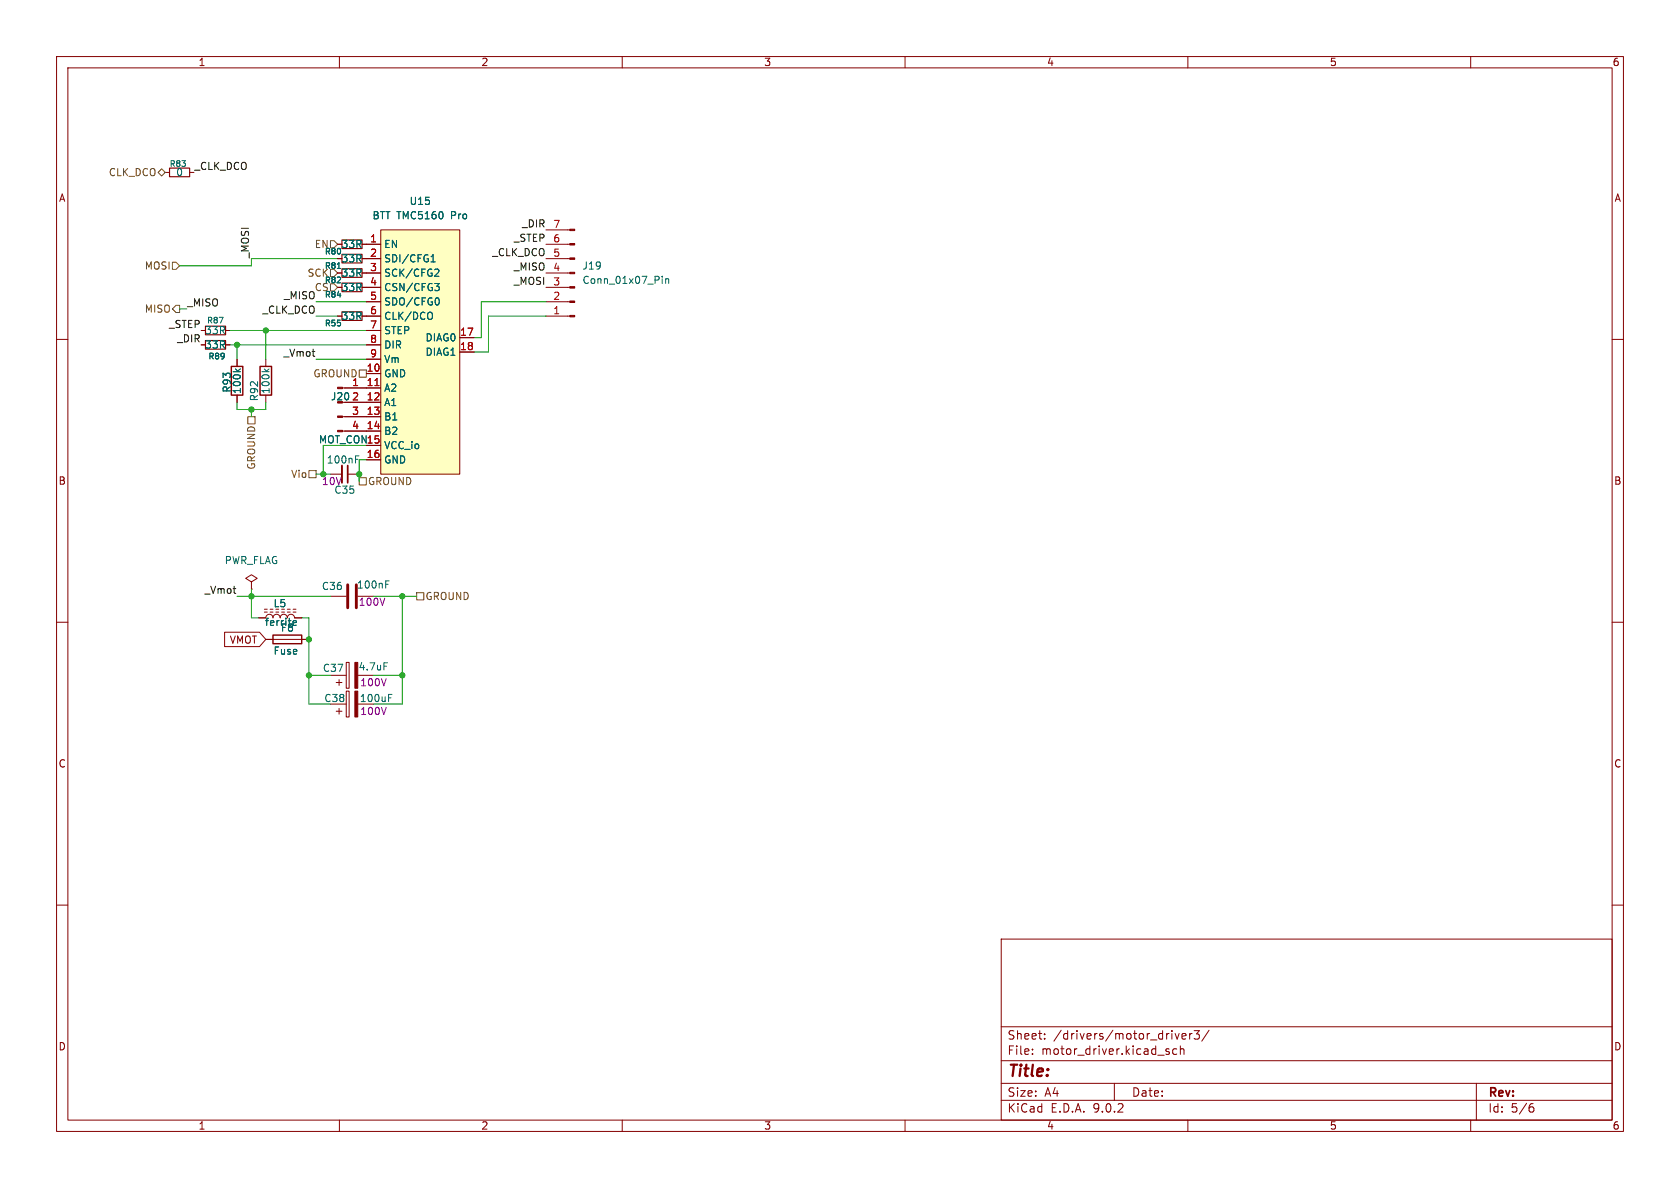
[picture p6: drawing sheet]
<svg xmlns="http://www.w3.org/2000/svg" width="297mm" height="210mm" viewBox="0 0 297 210" stroke-linecap="round" stroke-linejoin="round" font-family="sans-serif">
<g fill="none" stroke="#840000" stroke-width=".18">
<path d="M10 10h277v190h-277zM12 12h273v186h-273zM60 10v2M110 10v2M160 10v2M210 10v2M260 10v2M29.2 30.5h.8M33.5 30.5h.8M10 60h2M285 60h2M10 110h2"/>
<path d="M285 110h2M10 160h2M177 166h108v32h-108zM285 160h2M60 198v2M110 198v2M160 198v2M177 194.5h108M177 191.5h108M177 187.5h108M177 181.5h108M182.5 186.3v.1"/>
<path d="M182.5 185.5v.1M184.7 183.6v.1M184.7 182.8v.1M197 191.5v3M206.2 185.8l.5 .2v.1v.2l-.5 .1M206.2 185.5h.5M207.7 182.7l.4 1 .4-1M208 185.5l-.4-.1-.3 .3v.4l.2 .2h.5M208.7 185.5l.2-.1 .3 .1 .1 .9M208.7 184.9v1.5M209 183.2l.7-.1-.1-.3-.4-.1-.2 .2v.7h.6M210 198v2"/>
<path d="M210.3 182.7v1M210.7 182.7l-.2 .1-.2 .2M211.1 182.2h.9l-.5 .6 .5 .1v.7l-.3 .1h-.4l-.2-.1M213.7 182.1l-1.2 2M260 198v2M261 191.5v6.5M270.6 195.7h.4l.2 .3-.1 .5-.5 .1M271 195.1l-.4 .1"/>
</g>
<path d="M30 29.7h3.5v1.5h-3.5z" fill="none" stroke="#840000" stroke-width=".2"/>
<path d="M67.3 40.6h14v43.2h-14z" fill="#ffffc2"/>
<g fill="none" stroke="#840000" stroke-width=".18">
<path d="M35.6 58.4h.7M39.9 58.4h.7M59.7 43.2h.8M59.7 45.7h.8M59.7 48.3h.8M59.7 50.8h.8M59.7 55.9h.8M64 43.2h3.3M64 45.7h3.3M64 48.3h3.3M64 50.8h3.3M64 55.9h3.3"/>
<path d="M64.8 53.3h2.5M64.8 58.4h2.5M67.3 40.6h14v43.2h-14zM81.3 59.7h2.5M96.5 43.2h4.2M96.5 45.7h4.2M96.5 48.3h4.2M96.5 50.8h4.2M96.5 53.3h4.2M96.5 55.9h4.2M96.5 40.6h4.2M35.6 61h.7"/>
<path d="M39.9 61h.7M41.9 63.5v1.3M41.9 69.9v1.2M47 63.5v1.3M47 69.9v1.2M60.6 68.6h6.7M60.6 73.7h6.7M60.6 76.2h6.7M61 71.1h6.3M64.8 61h2.5M64.8 63.5h2.5M64.8 66h2.5"/>
<path d="M64.8 78.7h2.5M81.3 62.2h2.5M58.4 83.8h2.1M61.5 83.8h2M64.8 81.3h2.5M39.7 111.8h6.2l1.1 1.2-1.1 1.3h-6.2zM44.4 102.9l1.1-.7-1.1-.6-1 .6 1 .7v1.2M44.4 104.1h.1M45.7 109.2h1.3a.64 .64 0 0 1 .6-.6 .64 .64 0 0 1 .7 .6 .64 .64 0 0 1 .6-.6 .64 .64 0 0 1 .6 .6 .64 .64 0 0 1 .7-.6 .64 .64 0 0 1 .6 .6 .64 .64 0 0 1 .6-.6 .64 .64 0 0 1 .7 .6h1.2M46.7 108.2h.5M46.7 107.7h.5M47 113h7.6"/>
<path d="M47.8 108.2h.5M47.8 107.7h.5M48.8 108.2h.5M49.8 108.2h.5M50.8 108.2h.5M50.8 107.7h.5M51.8 108.2h.5M51.8 107.7h.5M58.4 119.4h2.8M58.4 105.4h2.8M61.2 117.1h.5v4.6h-.5zM63.2 119.4h2.8"/>
<path d="M58.4 124.5h2.8M59.4 125.7h1.1M59.4 120.7h1.1M59.9 120.1v1.1M59.9 125.2v1M61.2 122.2h.5v4.5h-.5z"/>
</g>
<g fill="none" stroke="#006464" stroke-width=".18">
<path d="M59.6 47.5h.6M76.1 55.2l.2 .1a.81 .81 0 0 1-.2 1.2M76.2 46.3h.7M76.2 45.4l.4-.4v1.3M76.9 50.1h.8l-.5 .5 .4 .1 .1 .4-.3 .3h-.3M77.1 47.6h.4l.1 .3-.8 .9h.8M77.4 52.6a.79 .79 0 0 1 0 1.3M117.1 48.8v.2M117.1 49.3v.8M117.7 49.3v.8M117.7 49.4l.2-.1h.3v.8M41.6 65.2l.5 .5"/>
<path d="M42.5 65.2l-.5 .4M46.7 65.2l.5 .5M47.6 65.2l-.5 .4M62.9 81.2h.4M62.9 80.6h.6M51.8 109.9l.2-.2h.2l.2 .2v.1l-.6 .1M52.4 110.5l-.4 .1M67.9 117.2h.6M68.2 103.3h.4M68.2 102.7h.6M68.7 123.4h.4M68.7 122.8h.6"/>
</g>
<path d="M66.3 68.2h.7" fill="none" stroke="#a90000" stroke-width=".18"/>
<g fill="#840000" stroke="#840000" stroke-width=".18">
<path d="M62.7 122.2h.5v4.5h-.5z"/>
<path d="M62.7 117.1h.5v4.6h-.5z"/>
<path d="M59.7 68.5h.9v.2h-.9z"/>
<path d="M59.7 73.5h.9v.3h-.9z"/>
<path d="M59.7 76.1h.9v.2h-.9z"/>
<path d="M100.7 55.8h.9v.2h-.9z"/>
<path d="M100.7 53.2h.9v.3h-.9z"/>
<path d="M100.7 50.7h.9v.2h-.9z"/>
<path d="M100.7 48.1h.9v.3h-.9z"/>
<path d="M100.7 45.6h.9v.2h-.9z"/>
<path d="M100.7 43.1h.9v.2h-.9z"/>
<path d="M100.7 40.5h.9v.3h-.9z"/>
</g>
<path d="M36.3 57.7h3.6v1.5h-3.6zM60.5 47.5h3.5v1.5h-3.5zM60.5 42.4h3.5v1.5h-3.5zM60.5 45h3.5v1.5h-3.5zM60.5 50h3.5v1.6h-3.5zM60.5 55.1h3.5v1.5h-3.5zM36.3 60.2h3.6v1.5h-3.6z" fill="none" stroke="#840000" stroke-width=".2"/>
<path d="M40.9 64.8h2v5.1h-2zM46 64.8h2v5.1h-2zM48.3 112.3h5v1.5h-5z" fill="none" stroke="#840000" stroke-width=".25"/>
<path d="M61.5 82.3v3" fill="none" stroke="#840000" stroke-width=".3"/>
<path d="M60.5 82.3v3" fill="none" stroke="#840000" stroke-width=".33"/>
<path d="M61.5 103.4v4M63 103.4v4" fill="none" stroke="#840000" stroke-width=".51"/>
<path d="M27.9 30.5l.7-.7 .6 .7-.6 .6zM30.5 46.4h.6l.6 .6-.6 .6h-.6zM31.1 54h.6v1.2h-.6l-.6-.6zM58.4 47.6h.7l.6 .7-.6 .6h-.7zM58.4 42.5h.7l.6 .7-.6 .6h-.7zM58.4 50.2h.7l.6 .6-.6 .6h-.7zM43.8 73.7h1.3v1.2h-1.3zM63.5 65.4h1.3v1.3h-1.3zM54.6 83.2h1.3v1.3h-1.3zM63.5 84.5h1.3v1.2h-1.3zM73.7 104.8h1.2v1.2h-1.2z" fill="none" stroke="#725600" stroke-width=".18"/>
<g fill="none" stroke="#009600" stroke-width=".18">
<path d="M31.7 54.6h1.3M40.6 58.4h24.2M47 58.4v5.1M55.9 53.3h8.9M55.9 55.9h3.8M59.7 45.7h-15.3v1.3h-12.7M96.5 55.9h-10.1v6.3h-2.6M96.5 53.3h-11.4v6.4h-1.3M40.6 61h24.2M41.9 61v2.5M41.9 71.1v1.3h5.1v-1.3M44.4 72.4v1.3"/>
<path d="M55.9 63.5h8.9M64.8 78.7h-7.7v5.1M55.9 83.8h2.5M64.8 81.3h-1.3v3.8M41.9 105.4h16.5M44.4 104.1v5.1h1.3M53.3 109.2h1.3v15.3h3.8M54.6 119.4h3.8M66 119.4h5.1M66 105.4h7.7M71.1 105.4v19.1h-5.1"/>
</g>
<g fill="#009600" stroke="#009600" stroke-width=".18">
<circle cx="63.5" cy="83.8" r=".46"/>
<circle cx="54.6" cy="113" r=".46"/>
<circle cx="54.6" cy="119.4" r=".46"/>
<circle cx="71.1" cy="105.4" r=".46"/>
<circle cx="71.1" cy="119.4" r=".46"/>
<circle cx="44.4" cy="105.4" r=".46"/>
<circle cx="57.1" cy="83.8" r=".46"/>
<circle cx="44.4" cy="72.4" r=".46"/>
<circle cx="41.9" cy="61" r=".46"/>
<circle cx="47" cy="58.4" r=".46"/>
</g>
<text font-size="2.8" fill="#840000" x="178" y="190.9">Title:</text>
<g font-size="2.1" fill="#840000">
<text x="178" y="184">Sheet:</text>
<text x="186.2" y="184">/drivers/motor_driver3/</text>
<text x="178" y="186.7">File:</text>
<text x="184.1" y="186.7">motor_driver.kicad_sch</text>
<text x="178" y="196.9">KiCad</text>
<text x="178" y="194.1">Size:</text>
<text x="184.7" y="194.1">A4</text>
<text x="185.7" y="196.9">E.D.A.</text>
<text x="193.3" y="196.9">9.0.2</text>
<text x="200" y="194.1">Date:</text>
<text x="263" y="194.3">Rev:</text>
<text x="263" y="196.9">Id:</text>
<text x="267.1" y="196.9">5/6</text>
</g>
<g font-size="1.8" fill="#840000">
<text x="35" y="11.9">1</text>
<text x="85" y="11.9">2</text>
<text x="135" y="11.9">3</text>
<text x="185" y="11.9">4</text>
<text x="235" y="11.9">5</text>
<text x="285" y="11.9">6</text>
<text x="10.3" y="35.9">A</text>
<text x="285.3" y="35.9">A</text>
<text x="10.3" y="85.9">B</text>
<text x="285.3" y="85.9">B</text>
<text x="40.5" y="114">VMOT</text>
<text x="10.3" y="135.9">C</text>
<text x="285.3" y="135.9">C</text>
<text x="10.3" y="185.9">D</text>
<text x="285.3" y="185.9">D</text>
<text x="35" y="199.9">1</text>
<text x="85" y="199.9">2</text>
<text x="135" y="199.9">3</text>
<text x="185" y="199.9">4</text>
<text x="235" y="199.9">5</text>
<text x="285" y="199.9">6</text>
</g>
<g font-size="1.8" fill="#725600">
<text x="19.1" y="31.3">CLK_DCO</text>
<text x="25.5" y="47.9">MOSI</text>
<text x="55.5" y="44">EN</text>
<text x="54.3" y="49.1">SCK</text>
<text x="25.5" y="55.5">MISO</text>
<text x="55.3" y="66.9">GROUND</text>
<text x="45.3" y="83.1" transform="rotate(-90 45.3 83.1)">GROUND</text>
<text x="51.4" y="84.7">Vio</text>
<text x="65" y="86">GROUND</text>
<text x="75.1" y="106.3">GROUND</text>
</g>
<g font-size="1.8" fill="#006464">
<text x="31" y="31.3">0</text>
<text x="65.8" y="39">BTT TMC5160</text>
<text x="72.3" y="36.4">U15</text>
<text x="79.8" y="39">Pro</text>
<text x="60.3" y="44">33R</text>
<text x="60.3" y="46.6">33R</text>
<text x="67.8" y="44">EN</text>
<text x="67.8" y="46.6">SDI/CFG1</text>
<text x="102.9" y="47.9">J19</text>
<text x="60.3" y="49.1">33R</text>
<text x="60.3" y="51.7">33R</text>
<text x="67.8" y="49.1">SCK/CFG2</text>
<text x="67.8" y="51.7">CSN/CFG3</text>
<text x="102.9" y="50.4">Conn_01x07_Pin</text>
<text x="36.2" y="59.3">33R</text>
<text x="60.3" y="56.7">33R</text>
<text x="67.8" y="54.2">SDO/CFG0</text>
<text x="67.8" y="56.7">CLK/DCO</text>
<text x="67.8" y="59.3">STEP</text>
<text x="36.2" y="61.8">33R</text>
<text x="67.8" y="61.8">DIR</text>
<text x="67.8" y="64.4">Vm</text>
<text x="75.1" y="60.6">DIAG0</text>
<text x="75.1" y="63.1">DIAG1</text>
<text x="41" y="69.5" transform="rotate(-90 41 69.5)">R93</text>
<text x="42.8" y="69.7" transform="rotate(-90 42.8 69.7)">100k</text>
<text x="45.8" y="71" transform="rotate(-90 45.8 71)">R92</text>
<text x="47.9" y="69.7" transform="rotate(-90 47.9 69.7)">100k</text>
<text x="58.4" y="71">J20</text>
<text x="67.8" y="66.9">GND</text>
<text x="67.8" y="69.4">A2</text>
<text x="67.8" y="72">A1</text>
<text x="67.8" y="74.5">B1</text>
<text x="67.8" y="77.1">B2</text>
<text x="56.3" y="78.6">MOT_CON15</text>
<text x="57.7" y="82.1">100nF</text>
<text x="67.8" y="79.6">VCC_io</text>
<text x="67.8" y="82.1">GND</text>
<text x="59" y="87.5">C35</text>
<text x="39.6" y="99.9">PWR_FLAG</text>
<text x="48.3" y="107.5">L5</text>
<text x="56.8" y="104.5">C36</text>
<text x="63" y="104.2">100nF</text>
<text x="46.7" y="110.8">ferrite</text>
<text x="49.6" y="111.9">F8</text>
<text x="48.3" y="115.9">Fuse</text>
<text x="57" y="119">C37</text>
<text x="63.3" y="118.7">4.7uF</text>
<text x="57.2" y="124.3">C38</text>
<text x="63.5" y="124.3">100uF</text>
</g>
<g font-size="1.8" fill="#0f0f0f">
<text x="34.3" y="30.1">_CLK_DCO</text>
<text x="92.2" y="40.3">_DIR</text>
<text x="44.1" y="45.7" transform="rotate(-90 44.1 45.7)">_MOSI</text>
<text x="86.9" y="45.4">_CLK_DCO</text>
<text x="90.8" y="47.9">_MISO</text>
<text x="90.8" y="42.8">_STEP</text>
<text x="50.1" y="53">_MISO</text>
<text x="55.5" y="51.7">CS</text>
<text x="90.8" y="50.5">_MOSI</text>
<text x="29.8" y="58.1">_STEP</text>
<text x="33" y="54.3">_MISO</text>
<text x="46.3" y="55.5">_CLK_DCO</text>
<text x="31.2" y="60.6">_DIR</text>
<text x="50.1" y="63.2">_Vmot</text>
<text x="36.1" y="105.1">_Vmot</text>
</g>
<g font-size="1.8" fill="#a90000">
<text x="97.7" y="40.4">7</text>
<text x="65.3" y="42.9">1</text>
<text x="65.3" y="45.5">2</text>
<text x="97.7" y="45.5">5</text>
<text x="97.7" y="42.9">6</text>
<text x="65.3" y="48">3</text>
<text x="65.3" y="50.5">4</text>
<text x="65.3" y="53.1">5</text>
<text x="97.7" y="53.1">2</text>
<text x="97.7" y="50.5">3</text>
<text x="97.7" y="48">4</text>
<text x="65.3" y="55.6">6</text>
<text x="65.3" y="58.2">7</text>
<text x="81.2" y="59.4">17</text>
<text x="97.7" y="55.6">1</text>
<text x="64.7" y="65.8">10</text>
<text x="65.3" y="60.7">8</text>
<text x="65.3" y="63.2">9</text>
<text x="81.2" y="62">18</text>
<text x="62.2" y="68.3">1</text>
<text x="62.2" y="70.9">2</text>
<text x="64.7" y="68.3">11</text>
<text x="64.7" y="70.9">12</text>
<text x="62.2" y="73.4">3</text>
<text x="62.2" y="75.9">4</text>
<text x="64.7" y="73.4">13</text>
<text x="64.7" y="75.9">14</text>
<text x="64.7" y="81">16</text>
</g>
<g font-size="1.8" fill="#840084">
<text x="56.8" y="86">10V</text>
<text x="63.3" y="107.3">100V</text>
<text x="63.6" y="121.5">100V</text>
<text x="63.6" y="126.6">100V</text>
</g>
<g font-size="1.4" fill="#006464">
<text x="29.9" y="29.7">R83</text>
<text x="57.3" y="45.2">R80</text>
<text x="57.3" y="47.7">R81</text>
<text x="57.3" y="50.3">R82</text>
<text x="57.3" y="52.8">R84</text>
<text x="36.5" y="57.4">R87</text>
<text x="57.3" y="57.9">R55</text>
<text x="36.8" y="63.7">R89</text>
</g>
</svg>
